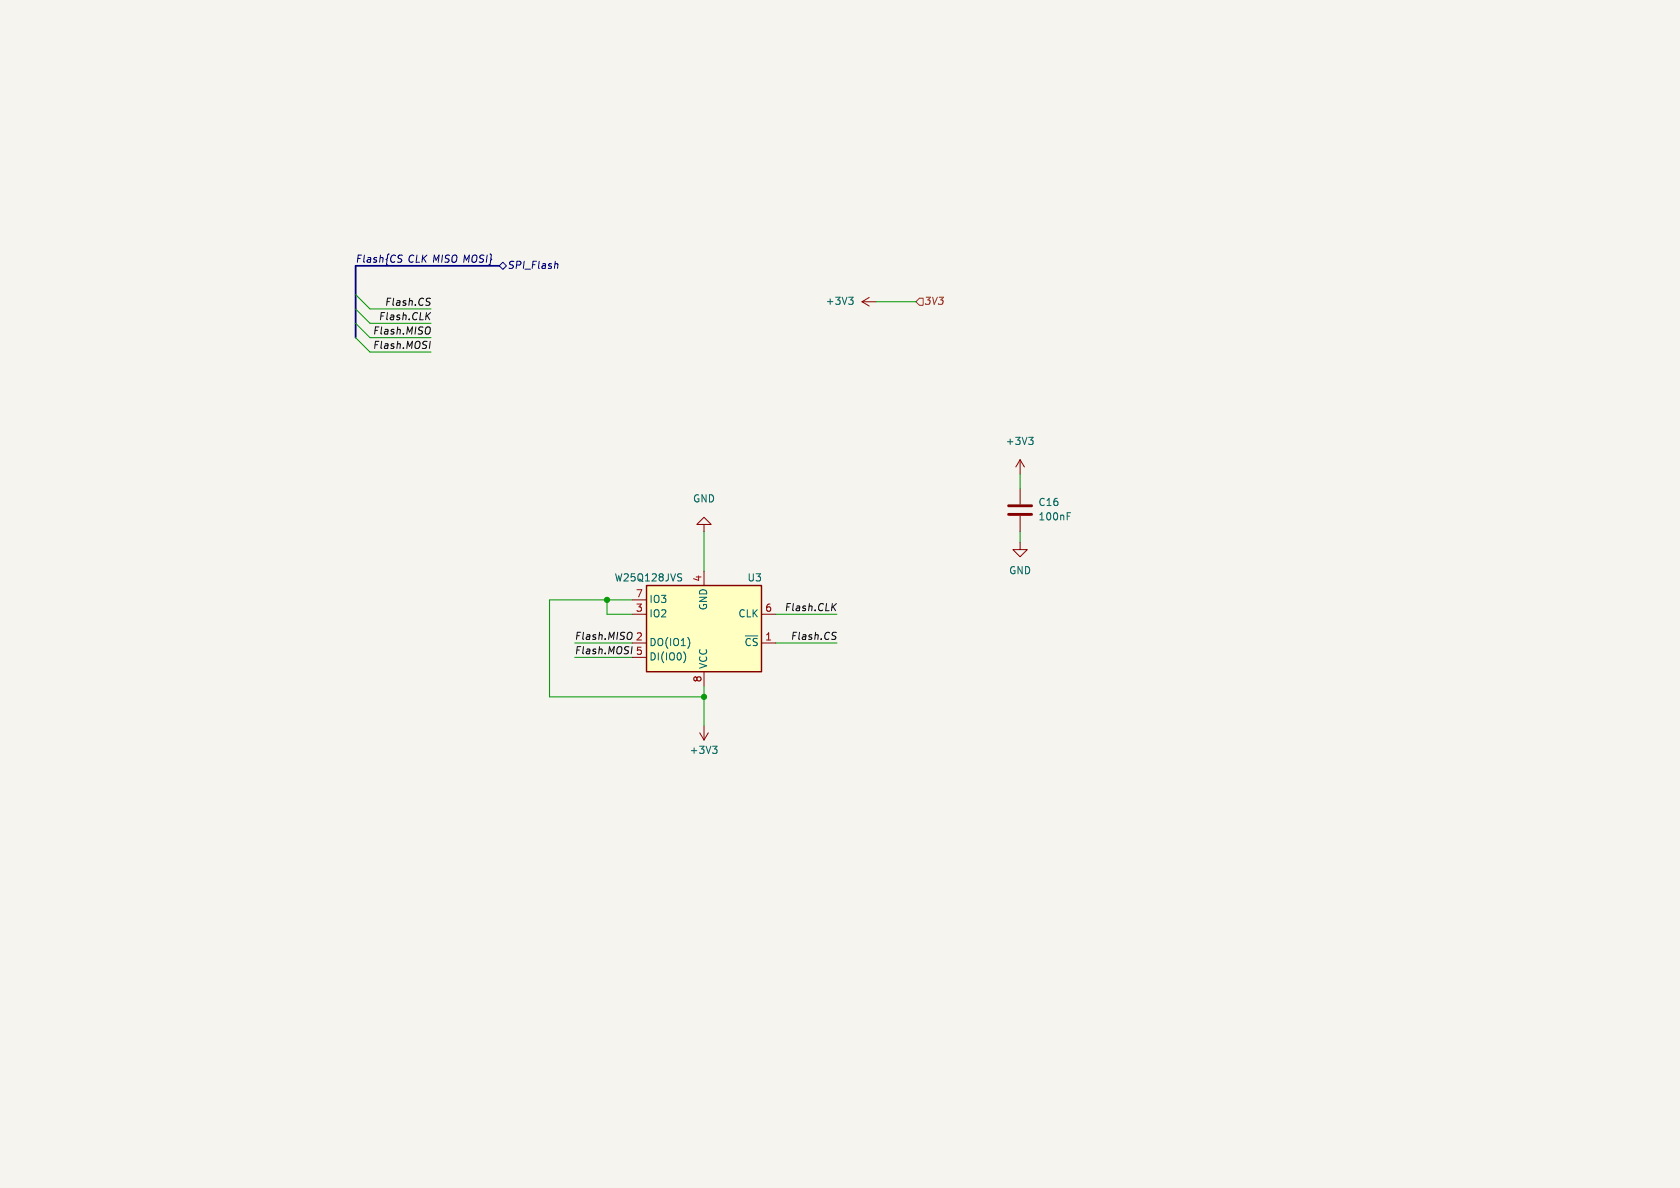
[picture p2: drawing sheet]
<svg xmlns="http://www.w3.org/2000/svg" width="297mm" height="210mm" viewBox="0 0 297 210" stroke-linecap="round" stroke-linejoin="round" font-family="sans-serif">
<path d="M0 0h297v210h-297z" fill="#f5f4ef" stroke="#f5f4ef" stroke-width=".18"/>
<path d="M178.3 90.9h4.1M178.3 89.4h4.1" fill="none" stroke="#840000" stroke-width=".51"/>
<g fill="none" stroke="#840000" stroke-width=".18">
<path d="M152.4 53.3l1.3 .8M152.4 53.3h2.5M153.7 52.6l-1.3 .7M124.5 92.7h1.2l-1.2-1.3-1.3 1.3h1.3v1.3M180.3 95.9v1.3h1.3l-1.3 1.2-1.2-1.2h1.2M180.3 81.3v2.5M180.3 86.4v2.8M180.3 91.2v2.8M180.3 81.3l-.7 1.3M180.3 81.3l.8 1.3M111.8 113.7h2.5M111.8 108.6h2.5"/>
<path d="M111.8 116.2h2.5M111.8 106h2.5M124.5 101v2.5M124.5 118.7v2.6M134.6 113.7h2.6M134.6 108.6h2.6M123.7 129.5l.8 1.3M124.5 128.3v2.5M125.2 129.5l-.7 1.3"/>
</g>
<g fill="none" stroke="#006464" stroke-width=".18">
<path d="M150 52.5h.8l-.4 .5M150.6 53l.2 .3v.3l-.2 .2M181.9 77.3h.7l-.4 .5M182.4 77.8l.2 .2v.3l-.2 .3M188.7 90.6h.6M120.3 102.1l.2 .2-.2 .4M120.3 101.4l.2 .1M121.1 115.6l.1 .5-.1 .7M131.8 112.4h2.2M132.7 113l-.3-.1h-.3l-.2 .5M133.9 112.9h-.5l-.3 .3M126 131.9h.8l-.5 .5"/>
<path d="M126.5 132.4l.3 .2v.3l-.3 .3"/>
</g>
<path d="M114.3 103.5h20.3v15.2h-20.3z" fill="#ffffc2" stroke="#ffffc2" stroke-width=".18"/>
<path d="M114.3 103.5h20.3v15.2h-20.3z" fill="none" stroke="#840000" stroke-width=".25"/>
<path d="M70.7 45.1l.4 .1M70.9 45.8l.1 .2-.1 .3M88.3 47l.6-.6 .6 .6-.6 .6zM98.5 46.6l.1 .2v.7" fill="none" stroke="#000084" stroke-width=".18"/>
<path d="M162.6 52.7h.6v1.3h-.6l-.7-.7z" fill="none" stroke="#725600" stroke-width=".18"/>
<path d="M75.5 55.8l.5 .7M75.6 57.8l.3 .1a.86 .86 0 0 1-.2 1.2M75.6 52.7l.5 .1M75.8 53.4l.2 .2-.1 .3M76.1 55.3l-.8 .7M76.1 60.3l-.2 1.3M111.5 111.8h.1a.9 .9 0 0 1-.1 1.2M111.7 114.3l-.1 1.3M147.3 107.2l.4 .8M147.4 111.8h.5M147.6 112.4l.2 .3-.2 .3M147.9 106.7l-.8 .7" fill="none" stroke="#0f0f0f" stroke-width=".18"/>
<path d="M88.3 47h-25.4v12.7" fill="none" stroke="#000084" stroke-width=".3"/>
<g fill="none" stroke="#009600" stroke-width=".18">
<path d="M62.9 52.1l2.5 2.5h10.8M62.9 54.6l2.5 2.6h10.8M62.9 59.7l2.5 2.5h10.8M62.9 57.2l2.5 2.5h10.8M154.9 53.3h7M124.5 94v7M180.3 83.8v2.6M180.3 94v1.9M101.6 116.2h10.2M101.6 113.7h10.2M107.3 106v2.6h4.5M111.8 106h-14.6v17.2h27.3"/>
<path d="M137.2 108.6h10.8M137.2 113.7h10.8M124.5 121.3v7"/>
</g>
<g fill="#009600" stroke="#009600" stroke-width=".18">
<circle cx="124.5" cy="123.2" r=".46"/>
<circle cx="107.3" cy="106" r=".46"/>
</g>
<g font-size="1.8" fill="#000084">
<text x="62.9" y="46.6">Flash{CS</text>
<text x="72.1" y="46.6">CLK MISO MOSI}</text>
<text x="89.7" y="47.8">SPI_Flash</text>
</g>
<g font-size="1.8" fill="#0f0f0f">
<text x="65.8" y="59.3">Flash.MISO</text>
<text x="66.8" y="56.8">Flash.CLK</text>
<text x="67.9" y="54.3">Flash.CS</text>
<text x="65.8" y="61.9">Flash.MOSI</text>
<text x="101.6" y="113.3">Flash.MISO</text>
<text x="138.6" y="108.2">Flash.CLK</text>
<text x="139.7" y="113.3">Flash.CS</text>
<text x="101.6" y="115.9">Flash.MOSI</text>
</g>
<g font-size="1.8" fill="#006464">
<text x="145.9" y="54.2">+3V3</text>
<text x="177.7" y="78.9">+3V3</text>
<text x="122.5" y="89.1">GND</text>
<text x="183.5" y="89.7">C16</text>
<text x="183.5" y="92.3">100nF</text>
<text x="178.3" y="101.8">GND</text>
<text x="108.6" y="103.1">W25Q128JVS</text>
<text x="114.8" y="106.9">IO3</text>
<text x="132.1" y="103.1">U3</text>
<text x="114.8" y="109.4">IO2</text>
<text x="125.3" y="108" transform="rotate(-90 125.3 108)">GND</text>
<text x="130.4" y="109.4">CLK</text>
<text x="114.8" y="114.5">DO(IO1)</text>
<text x="114.8" y="117">DI(IO0)</text>
<text x="125.3" y="118.2" transform="rotate(-90 125.3 118.2)">VCC</text>
<text x="131.5" y="115.1">~{CS}</text>
<text x="121.9" y="133.5">+3V3</text>
</g>
<text font-size="1.8" fill="#725600" x="163.4" y="54.2">3V3</text>
<g font-size="1.8" fill="#a90000">
<text x="112.4" y="105.8">7</text>
<text x="124.2" y="102.9" transform="rotate(-90 124.2 102.9)">4</text>
<text x="112.4" y="113.4">2</text>
<text x="112.4" y="108.3">3</text>
<text x="135.2" y="113.4">1</text>
<text x="135.2" y="108.3">6</text>
<text x="112.4" y="116">5</text>
<text x="124.2" y="120.7" transform="rotate(-90 124.2 120.7)">8</text>
</g>
</svg>
